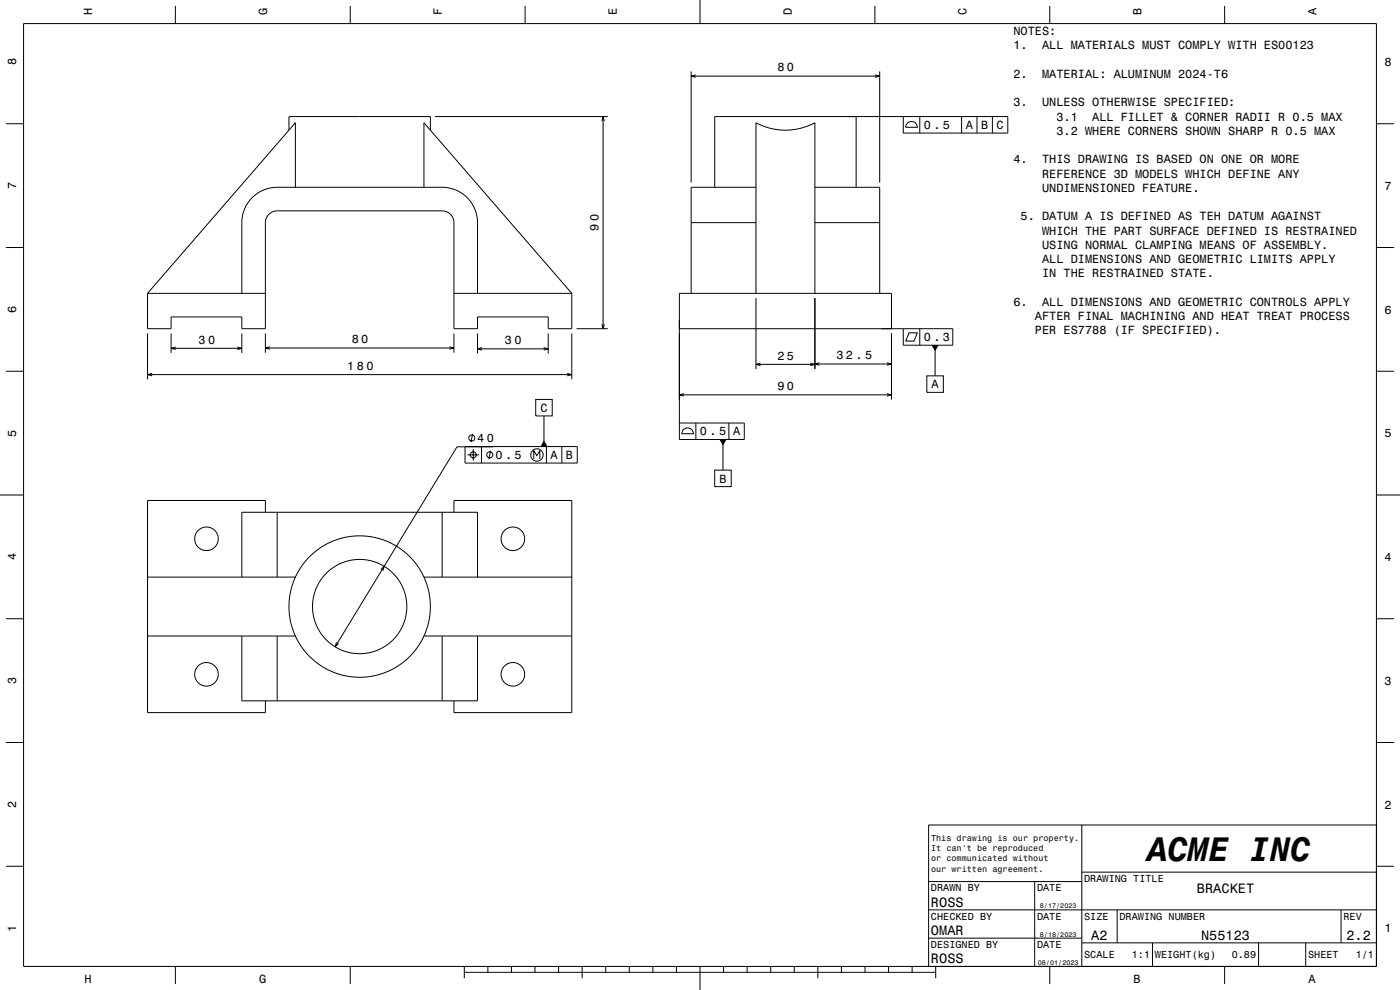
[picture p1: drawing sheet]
<svg xmlns="http://www.w3.org/2000/svg" width="594mm" height="420mm" viewBox="0 0 594 420" stroke-linecap="round" stroke-linejoin="round" font-family="sans-serif">
<g fill="none" stroke="#000" stroke-width=".42">
<path d="M10 10h574v400h-574zM74.4 2.5v7.5M148.6 2.5v7.5M222.8 2.5v7.5M297 0v10M371.2 2.5v7.5M445.4 2.5v7.5M519.6 2.5v7.5M293.2 30.3v47.2M293.2 32.3h80M295.2 31.8l-2 .5 2 .5M371.3 31.8l1.9 .5-1.9 .5"/>
<path d="M373.2 30.3v47.2M2.5 52.5h7.5M122.6 55.2v-5.7h60v5.7M184.6 49.5h73.3M255.4 51.4l.5-1.9 .5 1.9M255.9 49.5v90M363.2 49.5v30M383.2 49.5v7h44.4v-7h-124.4v30M385 52.3a2.47 2.47 0 0 1 2.7-.6 2.47 2.47 0 0 1 1.5 2.3h-4.9zM390.2 49.5v7M408 49.5v7M414.5 49.5v7"/>
<path d="M421.1 49.5v7M584 52.5h7.5M125.3 79.5v-27.4l-62.7 72.4M179.9 79.5v-27.4l62.7 72.4M320.7 79.5h-27.5v45M345.7 79.5h27.5v45M293.2 94.5h27.5M345.7 94.5h27.5M2.5 105h7.5M584 105h7.5M62.6 124.5v15h10v-5h30v5h10v-45a5 5 0 0 1 5-5h70a5 5 0 0 1 5 5v45h10v-5h30v5h10v-15M62.6 124.5h50"/>
<path d="M102.6 124.5v-30.4l.8-4.6 2.3-4.2 3-2.9 4-2.1 4.9-.8h70.3l3.5 .4 3.2 1.3 2.9 2 2.3 2.6 1.7 3 .8 2.9 .3 2.8v30M192.6 124.5h50M244.6 139.5h13.3M255.4 137.5l.5 2 .5-2M288.2 139.5h116.1v7h-21.1v-7M320.7 124.5v-72.4l6 2.3 6.4 .8 6.5-.8 6.1-2.3v72.4M320.7 126.5v30.1M345.7 126.5v30.1M378.2 139.5v-15h-90v62h27.6v-7h-27.6M390.2 139.5v7M2.5 157.5h7.5M62.6 141.5v19.4"/>
<path d="M62.6 158.9h180M64.5 158.4l-1.9 .5 1.9 .5M72.6 141.5v8.3M72.6 147.8h30M74.5 147.2l-1.9 .6 1.9 .5M100.7 147.2l1.9 .6-1.9 .5M102.6 141.5v8.3M112.6 141.5v8.1M112.6 147.6h80M114.5 147.1l-1.9 .5 1.9 .6M190.7 147.1l1.9 .5-1.9 .6M192.6 141.5v8.1"/>
<path d="M202.6 141.5v8.5M202.6 148h30M204.5 147.5l-1.9 .5 1.9 .5M230.7 147.5l1.9 .5-1.9 .5M232.6 141.5v8.5M240.7 158.4l1.9 .5-1.9 .5M242.6 141.5v19.4M320.7 154.6h25M322.7 154.1l-2 .5 2 .5M343.8 154.1l1.9 .5-1.9 .5M345.7 154.4h32.5M347.7 153.9l-2 .5 2 .6"/>
<path d="M376.3 153.9l1.9 .5-1.9 .6M378.2 141.5v28M385.7 141.2h3.5l-1.4 3.5h-3.5zM393.2 159.5h7v7h-7zM396.7 146.5v13M584 157.5h7.5M227.3 169.5h7v7h-7zM230.8 176.5v13M288.2 167.5h90M290.2 167l-2 .5 2 .5M295.2 179.5v7M309.3 179.5v7"/>
<path d="M376.3 167l1.9 .5-1.9 .5M197.3 189.5h47.6v7h-47.6zM198.3 193h4.9M200.5 184.1l-.7 3.5M200.8 190.5v4.9M204.3 189.5v7M208.1 191.2l-.7 3.5M209.2 189.6h-15.3l-51.7 84.8M226.5 194.7v-3.5l1.3 2.1 1.2-2.1v3.5M231.8 189.5v7M238.4 189.5v7M290.1 182.1a2.47 2.47 0 0 1 2.7-.3 2.47 2.47 0 0 1 1.4 2.2h-4.9l.2-.9z"/>
<path d="M303.2 199.5h7v7h-7zM306.7 186.5v13M0 210h10M112.6 217.3v-5h-50v90h50v-5M117.6 217.3v27.5M187.6 217.3v27.5M192.6 217.3v-5h50v90h-50v-5M584 210h10M62.6 244.8h62.7M102.6 244.8v-27.5h100v27.5M161.6 241.6l1.4-1.3-.6 1.9M179.9 244.8h62.7"/>
<path d="M2.5 262.5h7.5M62.6 269.8h62.7M102.6 269.8v27.5h100v-27.5M117.6 269.8v27.5M142.8 272.5l-.6 1.9 1.4-1.4M179.9 269.8h62.7M187.6 269.8v27.5M584 262.5h7.5M2.5 315h7.5M584 315h7.5M459 350v60M584 350h-190v60"/>
<path d="M2.5 367.5h7.5M394 374h65M439 374v36M459 370h125M584 367.5h7.5M394 398h65M394 386h190M474 386v14M569 386v14M74.4 410v7.5M148.6 410v7.5M197 412.5h200"/>
<path d="M197 410v5M207 410v2.5M217 410v2.5M227 410v2.5M237 410v2.5M247 410v5M257 410v2.5M267 410v2.5M277 410v2.5M287 410v2.5M297 410v10M307 410v2.5"/>
<path d="M317 410v2.5M327 410v2.5M337 410v2.5M347 410v5M357 410v2.5M367 410v2.5M377 410v2.5M387 410v2.5M397 410v5M445.4 410v7.5M459 400h125M489 400v10"/>
<path d="M519.6 410v7.5M534 400v10M554 400v10"/>
<circle cx="200.2" cy="185.8" r="1.28"/>
<circle cx="200.8" cy="193" r="1.28"/>
<circle cx="207.8" cy="193" r="1.28"/>
<circle cx="227.8" cy="193" r="2.64"/>
<circle cx="87.6" cy="228.6" r="5"/>
<circle cx="217.6" cy="228.6" r="5"/>
<circle cx="152.6" cy="257.3" r="30"/>
<circle cx="152.6" cy="257.3" r="20"/>
<circle cx="87.6" cy="286.1" r="5"/>
<circle cx="217.6" cy="286.1" r="5"/>
</g>
<g fill="#000">
<path d="M395.2 146.5h3l-1.5 2.6z" fill-rule="evenodd"/>
<path d="M230.8 186.9l1.5 2.6h-3z" fill-rule="evenodd"/>
<path d="M305.2 186.5h3l-1.5 2.6z" fill-rule="evenodd"/>
</g>
<text font-size="14.4" x="486.8" y="365.2">ACME INC</text>
<g font-size="5.8">
<text x="507.9" y="378.6">BRACKET</text>
<text x="395" y="384.6">ROSS</text>
<text x="395" y="396.6">OMAR</text>
<text x="463" y="398.6">A2</text>
<text x="509.6" y="398.6">N55123</text>
<text x="571.3" y="398.6">2.2</text>
<text x="395" y="408.6">ROSS</text>
</g>
<g font-size="5">
<text x="39.1" y="6.5" transform="rotate(-90 39.1 6.5)">H</text>
<text x="113.3" y="6.5" transform="rotate(-90 113.3 6.5)">G</text>
<text x="187.5" y="6.5" transform="rotate(-90 187.5 6.5)">F</text>
<text x="261.7" y="6.5" transform="rotate(-90 261.7 6.5)">E</text>
<text x="335.9" y="6.5" transform="rotate(-90 335.9 6.5)">D</text>
<text x="410.1" y="6.5" transform="rotate(-90 410.1 6.5)">C</text>
<text x="484.3" y="6.5" transform="rotate(-90 484.3 6.5)">B</text>
<text x="558.5" y="6.5" transform="rotate(-90 558.5 6.5)">A</text>
<text x="430" y="14.9">NOTES:</text>
<text x="430" y="20.9">1.</text>
<text x="442.1" y="20.9">ALL MATERIALS MUST COMPLY WITH ES00123</text>
<text x="6.8" y="27.8" transform="rotate(-90 6.8 27.8)">8</text>
<text x="587.5" y="28.1">8</text>
<text x="329.9" y="30.3">8 0</text>
<text x="430" y="33">2.</text>
<text x="442.1" y="33">MATERIAL: ALUMINUM 2024-T6</text>
<text x="430" y="45.1">3.</text>
<text x="442.1" y="45.1">UNLESS OTHERWISE SPECIFIED:</text>
<text x="448.2" y="51.1">3.1</text>
<text x="463.4" y="51.1">ALL FILLET &amp; CORNER RADII R 0.5 MAX</text>
<text x="392" y="54.7">0 . 5</text>
<text x="409.7" y="54.7">A</text>
<text x="416.3" y="54.7">B</text>
<text x="422.8" y="54.7">C</text>
<text x="448.2" y="57.2">3.2 WHERE CORNERS SHOWN SHARP R 0.5 MAX</text>
<text x="430" y="69.3">4.</text>
<text x="442.1" y="69.3">THIS DRAWING IS BASED ON ONE OR MORE</text>
<text x="442.1" y="75.3">REFERENCE 3D MODELS WHICH DEFINE ANY</text>
<text x="6.8" y="80.3" transform="rotate(-90 6.8 80.3)">7</text>
<text x="442.1" y="81.4">UNDIMENSIONED FEATURE.</text>
<text x="587.5" y="80.6">7</text>
<text x="433" y="93.5">5. DATUM A IS DEFINED AS TEH DATUM AGAINST</text>
<text x="253.9" y="97.8" transform="rotate(-90 253.9 97.8)">9 0</text>
<text x="442.1" y="99.5">WHICH THE PART SURFACE DEFINED IS RESTRAINED</text>
<text x="442.1" y="105.6">USING NORMAL CLAMPING MEANS OF ASSEMBLY.</text>
<text x="442.1" y="111.6">ALL DIMENSIONS AND GEOMETRIC LIMITS APPLY</text>
<text x="442.1" y="117.7">IN THE RESTRAINED STATE.</text>
<text x="430" y="129.7">6.</text>
<text x="442.1" y="129.7">ALL DIMENSIONS AND GEOMETRIC CONTROLS APPLY</text>
<text x="6.8" y="132.8" transform="rotate(-90 6.8 132.8)">6</text>
<text x="439.1" y="135.8">AFTER FINAL MACHINING AND HEAT TREAT PROCESS</text>
<text x="587.5" y="133.1">6</text>
<text x="439.1" y="141.8">PER ES7788 (IF SPECIFIED).</text>
<text x="84.2" y="145.8">3 0</text>
<text x="149.2" y="145.6">8 0</text>
<text x="214.2" y="146">3 0</text>
<text x="392" y="144.7">0 . 3</text>
<text x="329.9" y="152.6">2 5</text>
<text x="354.9" y="152.4">3 2 . 5</text>
<text x="147.3" y="156.9">1 8 0</text>
<text x="329.9" y="165.5">9 0</text>
<text x="395.2" y="164.7">A</text>
<text x="229.3" y="174.7">C</text>
<text x="6.8" y="185.3" transform="rotate(-90 6.8 185.3)">5</text>
<text x="297" y="184.7">0 . 5</text>
<text x="311" y="184.7">A</text>
<text x="587.5" y="185.6">5</text>
<text x="202.5" y="187.6">4 0</text>
<text x="210.2" y="194.7">0 . 5</text>
<text x="233.6" y="194.7">A</text>
<text x="240.1" y="194.7">B</text>
<text x="305.2" y="204.7">B</text>
<text x="6.8" y="237.8" transform="rotate(-90 6.8 237.8)">4</text>
<text x="587.5" y="238.1">4</text>
<text x="6.8" y="290.3" transform="rotate(-90 6.8 290.3)">3</text>
<text x="587.5" y="290.6">3</text>
<text x="6.8" y="342.8" transform="rotate(-90 6.8 342.8)">2</text>
<text x="587.5" y="343.1">2</text>
<text x="6.8" y="395.3" transform="rotate(-90 6.8 395.3)">1</text>
<text x="587.5" y="395.6">1</text>
<text x="35.8" y="416.8">H</text>
<text x="110" y="416.8">G</text>
<text x="481" y="416.8">B</text>
<text x="555.2" y="416.8">A</text>
</g>
<g font-size="4.3">
<text x="460" y="374.2">DRAWING TITLE</text>
<text x="395" y="378.2">DRAWN BY</text>
<text x="440" y="378.2">DATE</text>
<text x="395" y="390.2">CHECKED BY</text>
<text x="440" y="390.2">DATE</text>
<text x="460" y="390.2">SIZE</text>
<text x="475" y="390.2">DRAWING NUMBER</text>
<text x="570" y="390.2">REV</text>
<text x="395" y="402.2">DESIGNED BY</text>
<text x="440" y="402.2">DATE</text>
<text x="460" y="406.6">SCALE</text>
<text x="480.2" y="406.6">1:1</text>
<text x="490" y="406.6">WEIGHT(kg)</text>
<text x="522.6" y="406.6">0.89</text>
<text x="555" y="406.6">SHEET</text>
<text x="575.2" y="406.6">1/1</text>
</g>
<g font-size="3.6">
<text x="395.1" y="356.8">This drawing is our property.</text>
<text x="395.1" y="361.2">It can't be reproduced</text>
<text x="395.1" y="365.5">or communicated without</text>
<text x="395.1" y="369.8">our written agreement.</text>
</g>
<g font-size="2.9">
<text x="441.2" y="385.3">8/17/2023</text>
<text x="441.2" y="397.3">8/18/2023</text>
<text x="440.3" y="409.3">08/01/2023</text>
</g>
</svg>
